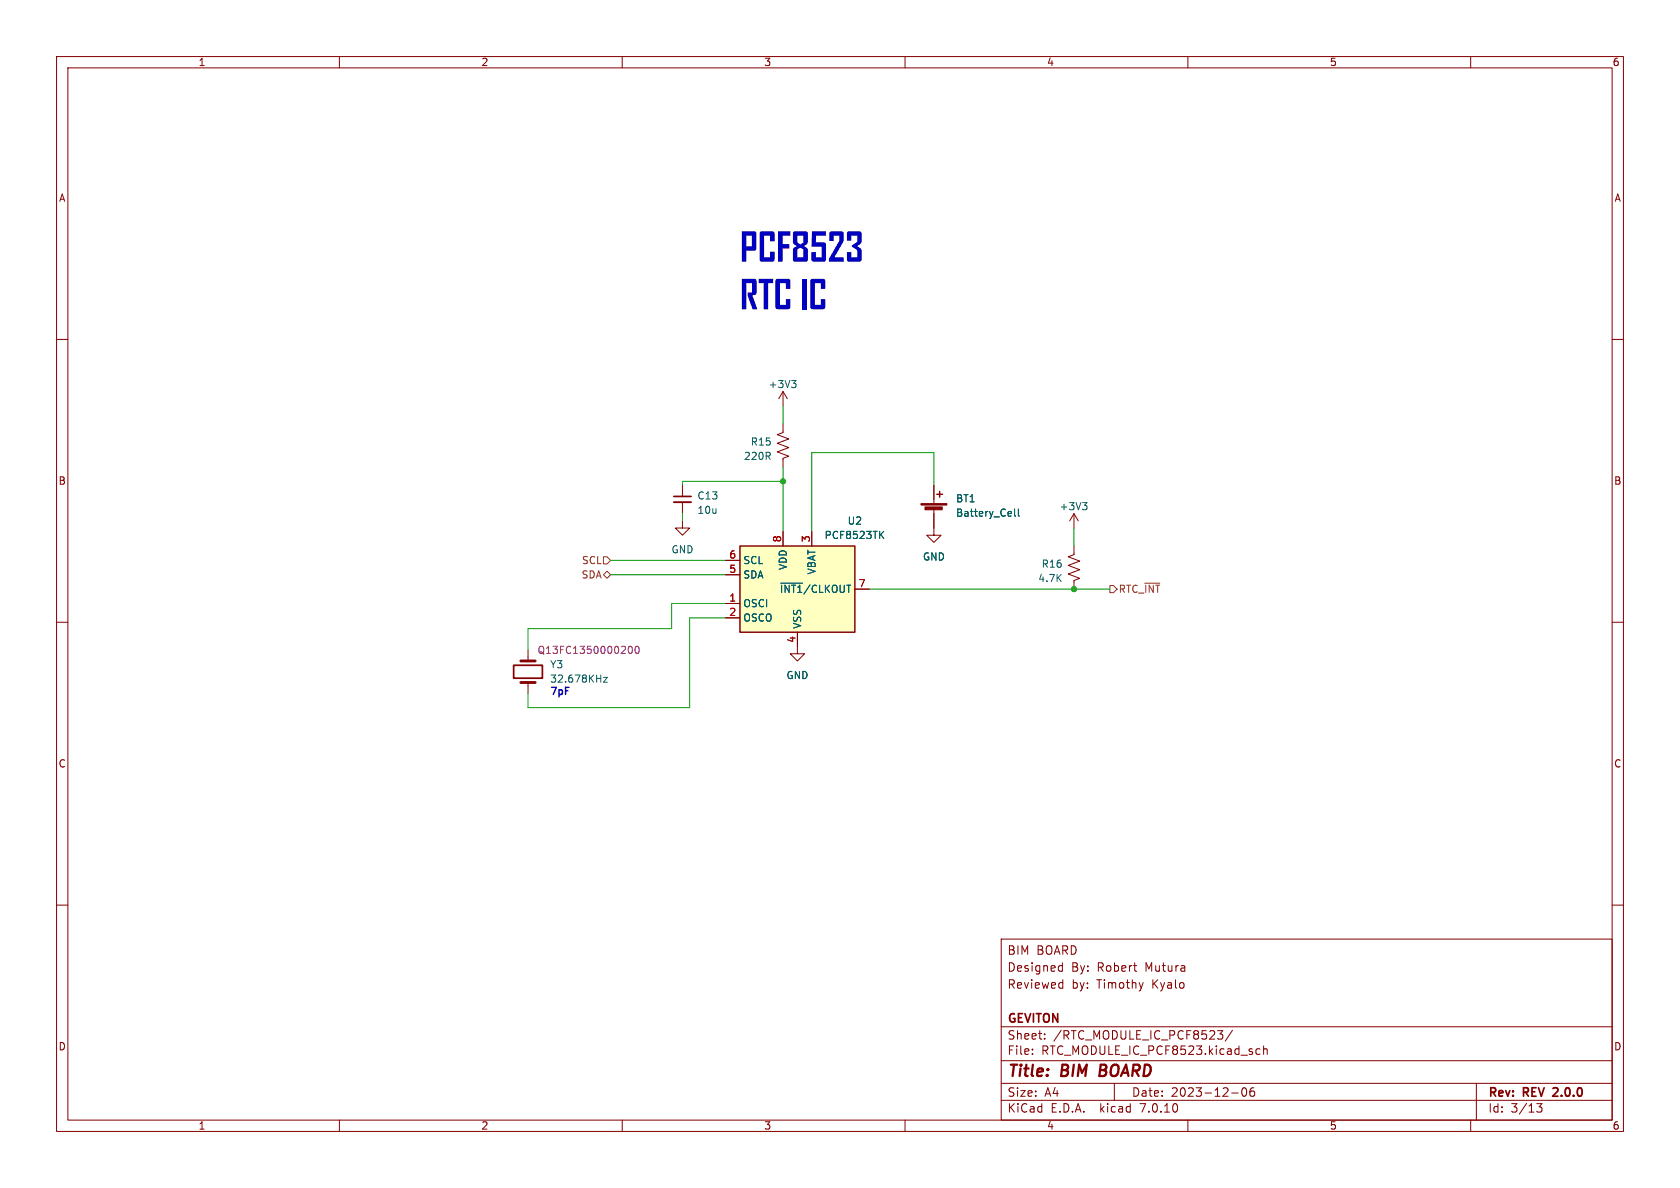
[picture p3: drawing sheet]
<svg xmlns="http://www.w3.org/2000/svg" width="297mm" height="210mm" viewBox="0 0 297 210" stroke-linecap="round" stroke-linejoin="round" font-family="sans-serif">
<g fill="none" stroke="#840000" stroke-width=".18">
<path d="M10 10h277v190h-277zM12 12h273v186h-273zM60 10v2M110 10v2M160 10v2M210 10v2M260 10v2M10 60h2M285 60h2M138.4 74.9v1.6l-1 .3 2 .8-2 .8 2 .7-2 .8 2 .7-1 .4v1.6M138.4 69.2v2.6M138.4 69.2l-.7 1.3"/>
<path d="M138.4 69.2l.8 1.3M120.6 92.1v1.2h1.3l-1.3 1.3-1.2-1.3h1.2M120.6 85.7v2.1M120.6 88.8v2M128.3 99.1h2.5M138.4 94v2.5M143.5 94v2.5M165.1 90v4.6h1.3l-1.3 1.3-1.3-1.3h1.3M165.1 85.7v3.3M189.9 96.5v1.5l-1.1 .4 2.1 .8-2.1 .7 2.1 .8-2.1 .8 2.1 .7-1 .4v1.5M189.9 90.8l-.8 1.3M189.9 90.8v2.5"/>
<path d="M189.9 90.8l.7 1.3M10 110h2M93.3 114.9v1.9M128.3 106.7h2.5M128.3 109.2h2.5M128.3 101.6h2.5M141 111.8v3.8h1.2l-1.2 1.2-1.3-1.2h1.3M151.1 104.1h2.6M285 110h2M93.3 120.7v1.9M10 160h2M285 160h2"/>
<path d="M177 166h108v32h-108zM187.4 170.7l.4 .1M187.7 173.7l.2 .1M187.8 170.2v1.5M187.8 171.6l-.4 .1M187.9 173.2v1.5M187.9 174.6l-.2 .1M202.1 173.7l-.4 1M60 198v2M110 198v2M160 198v2M177 194.5h108"/>
<path d="M177 191.5h108M177 187.5h108M177 181.5h108M182.5 186.3v.1M182.5 185.5v.1M184.7 183.6v.1M184.7 182.8v.1M197 191.5v3M210 198v2M215.2 182.2h1l-.5 .6 .4 .1 .1 .5-.3 .3h-.4M217.7 193.2h1.2M217.9 182.1l-1.3 2"/>
<path d="M219.7 192.4l.2-.1a.81 .81 0 0 1 .6 .6 .81 .81 0 0 1-.3 .8l-.2 .1a.81 .81 0 0 1-.3-1.4zM221.7 192.3a.59 .59 0 0 0-.7 .6v.6l.1 .2 .4 .1 .2-.1 .1-.5-.1-.3h-.5l-.2 .3M222.2 186.3h.5M222.2 185.5h.5M223.4 185.5l.2-.1 .4 .1v.9M223.4 184.9v1.5M260 198v2M261 191.5v6.5M271.7 195.1h.9l-.5 .6 .4 .1v.7l-.2 .1-.6-.1"/>
</g>
<path d="M119.1 87.8h3.1M90.8 117.6h5.1v2.3h-5.1zM274.6 192.4h.1M275.3 192.9l-.8 .9h.9" fill="none" stroke="#840000" stroke-width=".3"/>
<path d="M194.6 188.2l-.3 2h.8" fill="none" stroke="#840000" stroke-width=".4"/>
<path d="M139.9 67.3h.8l-.4 .4M140.5 67.7l.2 .3v.3l-.2 .2M155.7 94.5l.5 .7M156.2 93.9l-.7 .8M179.4 90v1.1l.1 .2M180 90v1.1l.2 .2M191.4 88.8h.8l-.5 .5M191.9 89.3l.3 .3v.3l-.3 .2M106.7 119.7h.7l-.7 .9h.7M138 103.1h3.9" fill="none" stroke="#006464" stroke-width=".18"/>
<g fill="#840000" stroke="#840000" stroke-width=".18">
<path d="M162.8 89h4.6v.3h-4.6z"/>
<path d="M163.5 89.6h3.1v.5h-3.1z"/>
</g>
<path d="M130.8 96.5h20.3v15.3h-20.3zM165.6 87.4h1M166.1 86.9v1" fill="none" stroke="#840000" stroke-width=".25"/>
<path d="M92.1 116.8h2.5M92.1 120.7h2.5" fill="none" stroke="#840000" stroke-width=".51"/>
<path d="M111.2 114.4l.2-.2a.68 .68 0 0 1 .4 .7 .68 .68 0 0 1-.4 .6l-.2-.1-.1-.4zM112.4 114.4l.2-.2a.68 .68 0 0 1 .4 .7 .68 .68 0 0 1-.4 .6l-.2-.1-.1-.4z" fill="none" stroke="#840084" stroke-width=".18"/>
<path d="M130.8 96.5h20.3v15.3h-20.3z" fill="#ffffc2" stroke="#ffffc2" stroke-width=".18"/>
<path d="M119.1 88.8h3.1" fill="none" stroke="#840000" stroke-width=".33"/>
<path d="M106.7 98.4h.6l.6 .7-.6 .6h-.6zM106.7 101.6l.6-.6 .6 .6-.6 .6zM196.2 103.5h.6l.7 .6-.7 .7h-.6z" fill="none" stroke="#725600" stroke-width=".18"/>
<path d="M138.4 71.8v3.1M107.9 99.1h20.4M120.6 90.8v1.3M138.4 82.6v11.4M138.4 85.1h-17.8v.6M165.1 85.7v-5.7h-21.6v14M189.9 93.3v3.2M107.9 101.6h20.4M128.3 109.2h-6.4v15.9h-28.6v-2.5M128.3 106.7h-9.6v4.4h-25.4v3.8M153.7 104.1h42.5" fill="none" stroke="#009600" stroke-width=".18"/>
<g fill="#009600" stroke="#009600" stroke-width=".18">
<circle cx="138.4" cy="85.1" r=".46"/>
<circle cx="189.9" cy="104.1" r=".46"/>
</g>
<g font-size="7" fill="#0000c2">
<text x="130.8" y="47.1">PCF8523</text>
<text x="130.8" y="55.5">RTC</text>
<text x="141.5" y="55.5">IC</text>
</g>
<g font-size="2.8" fill="#840000">
<text x="178" y="190.9">Title:</text>
<text x="187.7" y="190.9">BIM</text>
<text x="195.2" y="190.9">BOARD</text>
</g>
<g font-size="2.1" fill="#840000">
<text x="178" y="172">Designed</text>
<text x="178" y="169">BIM</text>
<text x="183.2" y="169">BOARD</text>
<text x="189.4" y="172">By:</text>
<text x="194" y="172">Robert</text>
<text x="202.6" y="172">Mutura</text>
<text x="178" y="175">Reviewed</text>
<text x="189.4" y="175">by:</text>
<text x="194" y="175">Timothy</text>
<text x="203.8" y="175">Kyalo</text>
<text x="178" y="184">Sheet:</text>
<text x="178" y="181.2">GEVITON</text>
<text x="186.2" y="184">/RTC_MODULE_IC_PCF8523/</text>
<text x="178" y="186.7">File:</text>
<text x="184.1" y="186.7">RTC_MODULE_IC_PCF8523.kicad_sch</text>
<text x="178" y="196.9">KiCad</text>
<text x="178" y="194.1">Size:</text>
<text x="184.7" y="194.1">A4</text>
<text x="185.7" y="196.9">E.D.A.</text>
<text x="194.6" y="196.9">kicad</text>
<text x="200" y="194.1">Date:</text>
<text x="201.8" y="196.9">7.0.10</text>
<text x="207" y="194.1">2023-12-06</text>
<text x="263" y="194.3">Rev:</text>
<text x="263" y="196.9">Id:</text>
<text x="267.1" y="196.9">3/13</text>
<text x="269.4" y="194.3">REV</text>
<text x="275.3" y="194.3">2.0.0</text>
</g>
<g font-size="1.8" fill="#840000">
<text x="35" y="11.9">1</text>
<text x="85" y="11.9">2</text>
<text x="135" y="11.9">3</text>
<text x="185" y="11.9">4</text>
<text x="235" y="11.9">5</text>
<text x="285" y="11.9">6</text>
<text x="10.3" y="35.9">A</text>
<text x="285.3" y="35.9">A</text>
<text x="10.3" y="85.9">B</text>
<text x="285.3" y="85.9">B</text>
<text x="10.3" y="135.9">C</text>
<text x="285.3" y="135.9">C</text>
<text x="10.3" y="185.9">D</text>
<text x="285.3" y="185.9">D</text>
<text x="35" y="199.9">1</text>
<text x="85" y="199.9">2</text>
<text x="135" y="199.9">3</text>
<text x="185" y="199.9">4</text>
<text x="235" y="199.9">5</text>
<text x="285" y="199.9">6</text>
</g>
<g font-size="1.8" fill="#006464">
<text x="135.8" y="68.8">+3V3</text>
<text x="131.4" y="81.5">220R</text>
<text x="132.6" y="79">R15</text>
<text x="123.2" y="88.5">C13</text>
<text x="168.9" y="89">BT1</text>
<text x="123.2" y="91">10u</text>
<text x="145.7" y="95.5">PCF8523TK</text>
<text x="149.8" y="92.9">U2</text>
<text x="168.9" y="91.5">Battery_Cell</text>
<text x="187.2" y="90.4">+3V3</text>
<text x="118.6" y="98">GND</text>
<text x="131.3" y="99.9">SCL</text>
<text x="139.3" y="100.9" transform="rotate(-90 139.3 100.9)">VDD</text>
<text x="144.4" y="101.6" transform="rotate(-90 144.4 101.6)">VBAT</text>
<text x="163.1" y="99.3">GND</text>
<text x="184.1" y="100.6">R16</text>
<text x="131.3" y="107.5">OSCI</text>
<text x="131.3" y="102.5">SDA</text>
<text x="137.8" y="105">~{INT1}/CLKOUT</text>
<text x="183.5" y="103.1">4.7K</text>
<text x="131.3" y="110.1">OSCO</text>
<text x="141.8" y="111.3" transform="rotate(-90 141.8 111.3)">VSS</text>
<text x="97.2" y="118.3">Y3</text>
<text x="97.2" y="120.9">32.678KHz</text>
<text x="138.9" y="120.2">GND</text>
</g>
<g font-size="1.8" fill="#a90000">
<text x="138.2" y="96" transform="rotate(-90 138.2 96)">8</text>
<text x="143.3" y="96" transform="rotate(-90 143.3 96)">3</text>
<text x="128.8" y="101.3">5</text>
<text x="128.8" y="98.8">6</text>
<text x="128.8" y="106.4">1</text>
<text x="151.7" y="103.9">7</text>
<text x="128.8" y="109">2</text>
<text x="140.7" y="113.7" transform="rotate(-90 140.7 113.7)">4</text>
</g>
<g font-size="1.8" fill="#725600">
<text x="102.8" y="99.9">SCL</text>
<text x="102.7" y="102.5">SDA</text>
<text x="197.7" y="105">RTC_~{INT}</text>
</g>
<text font-size="1.8" fill="#840084" x="94.9" y="115.8">Q13FC1350000200</text>
<text font-size="1.8" fill="#0000c2" x="97.2" y="122.9">7pF</text>
</svg>
